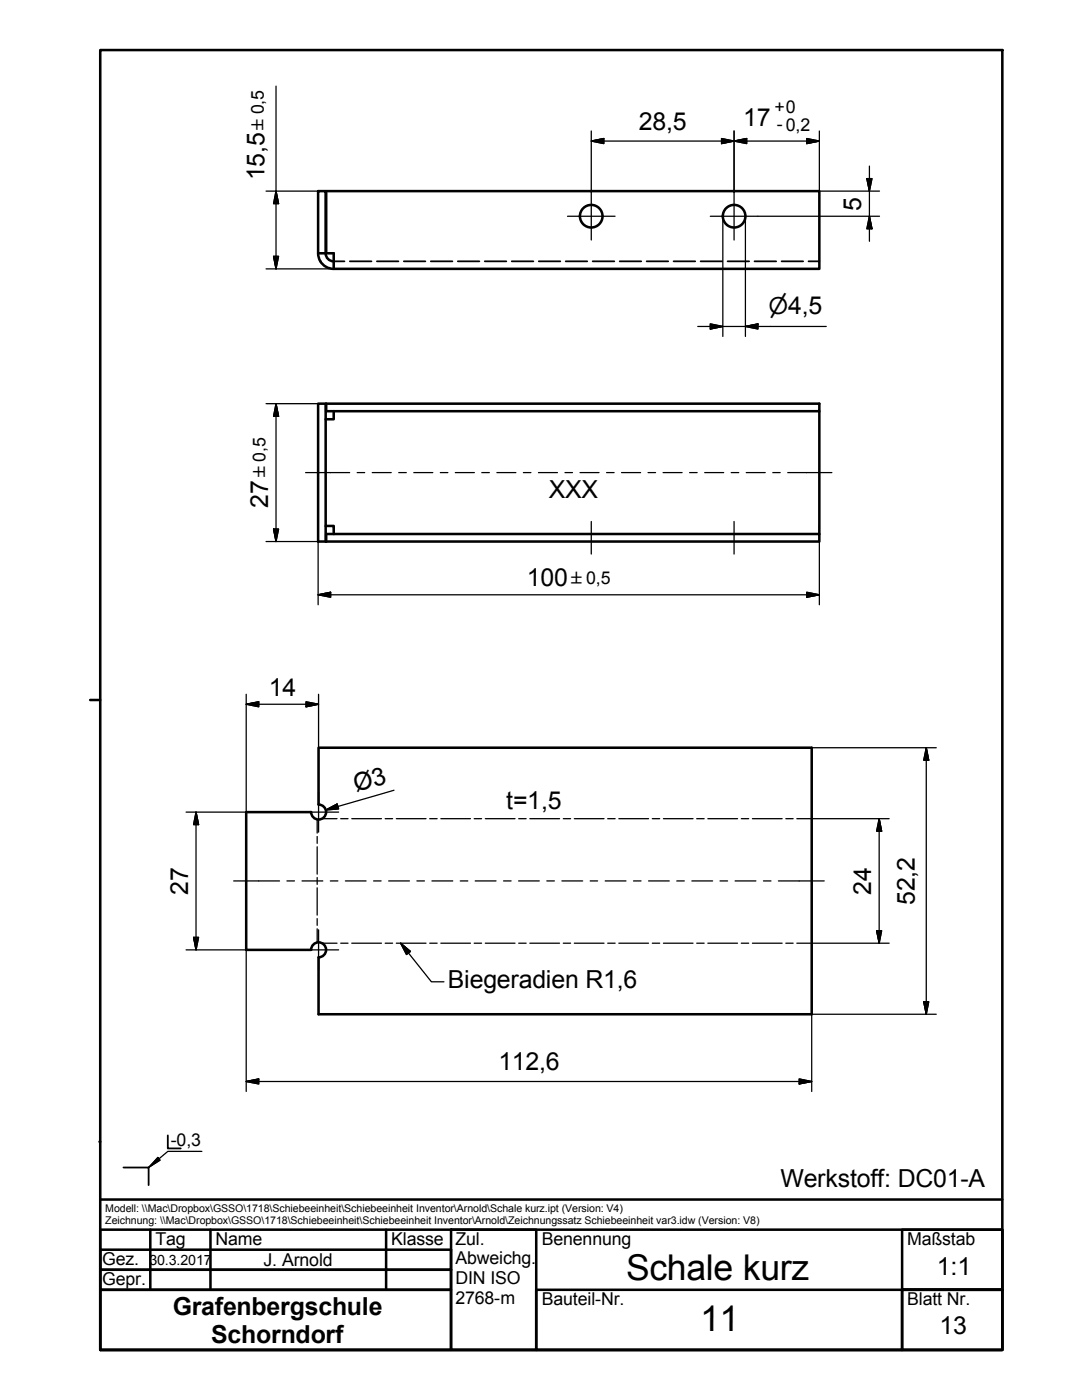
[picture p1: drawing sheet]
<svg xmlns="http://www.w3.org/2000/svg" width="216mm" height="279mm" viewBox="0 0 216 279" stroke-linecap="round" stroke-linejoin="round" font-family="sans-serif">
<!-- layer: Sichtbare Kanten(DIN) -->
<g fill="none" stroke="#000" stroke-width=".51">
<path d="M63.5 38.1h1.5v12.4h-1.5zM65.1 38.1h98.4v15.6h-96.9v-3.2h-1.5zM63.5 50.6a3.1 3.1 0 0 0 3.1 3.1M65 50.6a1.6 1.6 0 0 0 1.6 1.6M63.5 80.6h1.5v27.5h-1.5zM65.1 80.6h98.4v1.5h-98.4zM66.6 82.1v1.6h-1.6M163.5 82.1v24.5M65 105h1.6v1.6M65.1 106.6h98.4v1.5h-98.4zM49.1 162.1h13a1.49 1.49 0 0 0 1.5 1.5 1.49 1.49 0 0 0 1.5-1.5 1.49 1.49 0 0 0-1.5-1.5v-11.4h98.4v53.2h-98.4v-11.3a1.49 1.49 0 0 0 1.5-1.5 1.49 1.49 0 0 0-1.5-1.5 1.49 1.49 0 0 0-1.5 1.5h-13z"/>
<circle cx="118" cy="43.1" r="2.25"/>
<circle cx="146.5" cy="43.1" r="2.25"/>
</g>
<!-- layer: Verdeckte Kanten(DIN) -->
<g fill="none" stroke="#000" stroke-width=".36">
<path d="M66.6 52.2h2.1M69.8 52.2h4.3M75.2 52.2h4.3M80.6 52.2h4.3M86 52.2h4.3M91.4 52.2h4.3M96.7 52.2h4.3M102.1 52.2h4.3M107.5 52.2h4.3M112.9 52.2h4.3M118.3 52.2h4.3M123.7 52.2h4.3"/>
<path d="M129 52.2h4.3M134.4 52.2h4.3M139.8 52.2h4.3M145.2 52.2h4.3M150.6 52.2h4.3M156 52.2h4.3M161.3 52.2h2.2"/>
</g>
<!-- layer: Blechbiegung - Mittellinien(DIN) -->
<g fill="none" stroke="#000" stroke-width=".25">
<path d="M63.3 163.5v2.8M63.3 166.9v1.4M63.3 169v5.5M63.3 175.1v1.4M63.3 177.2v5.4M64.3 163.4h2.9M68 163.4h1.4M70.2 163.4h5.9M76.9 163.4h1.4M79.1 163.4h5.9M85.7 163.4h1.5M88 163.4h5.9"/>
<path d="M94.6 163.4h1.5M96.8 163.4h6M103.5 163.4h1.5M105.7 163.4h6M112.4 163.4h1.5M114.6 163.4h5.9M121.3 163.4h1.4M123.5 163.4h5.9M130.2 163.4h1.4M132.4 163.4h5.9M139 163.4h1.5M141.2 163.4h6"/>
<path d="M147.9 163.4h1.5M150.1 163.4h6M156.8 163.4h1.5M159 163.4h3M63.3 183.3v1.4M63.3 185.4v2.7M64.3 188.2h2.9M68 188.2h1.4M70.2 188.2h5.9M76.9 188.2h1.4M79.1 188.2h5.9M85.7 188.2h1.5"/>
<path d="M88 188.2h5.9M94.6 188.2h1.5M96.8 188.2h6M103.5 188.2h1.5M105.7 188.2h6M112.4 188.2h1.5M114.6 188.2h5.9M121.3 188.2h1.4M123.5 188.2h5.9M130.2 188.2h1.4M132.4 188.2h5.9M139 188.2h1.5"/>
<path d="M141.2 188.2h6M147.9 188.2h1.5M150.1 188.2h6M156.8 188.2h1.5M159 188.2h3"/>
</g>
<!-- layer: Schraffur -->
<path d="M31.5 231l.4 .5-2.2 1.5z" fill="#000" stroke="#000" stroke-width=".2"/>
<!-- layer: Skizziergeometrie(DIN) -->
<g fill="none" stroke="#000" stroke-width=".51">
<path d="M20 10h180v259.4h-180zM18 139.7h2M19.9 227.9h.1M20 239.4h180M20 249.4h70v4h-70zM20 253.4h70v4h-70zM20 257.4h70v12h-70zM20 245.4h180v24h-180zM30 245.4v12M42 245.4v12M77 245.4v12M90 245.4h17v24h-17z"/>
<path d="M107 257.4h73v12h-73zM180 245.4h20v24h-20v-12h20h-20z"/>
</g>
<g fill="none" stroke="#000" stroke-width=".25">
<path d="M55.1 17.2v36.5M53.1 38.1h12M55.1 38.1l.5 2.5h-1zM118 28.2l2.5-.6v1.1zM118 28.2h45.5M118 26.1v12.3M144 27.6l2.5 .6-2.5 .5zM146.5 28.2l2.5-.6v1.1zM146.5 26.1v12.3M161 27.6l2.5 .6-2.5 .5zM163.5 26.1v12h12M173 35.6h1l-.5 2.5z"/>
<path d="M173.5 33.1v15.1M53.1 53.7h13.5M54.6 51.2h1l-.5 2.5zM144.2 43.2v23.9M148.7 43.2v23.9M151.2 43.2h24.3M173.5 43.2l.5 2.5h-1zM139.2 65.2h25.7M141.7 64.6l2.5 .6-2.5 .5zM148.7 65.2l2.5-.6v1.1zM53.1 80.6h10.4M55.1 80.6v27.5"/>
<path d="M55.1 80.6l.5 2.5h-1zM53.1 108.1h10.4v12.6M54.6 105.6h1l-.5 2.5zM63.5 118.7l2.5-.5v1zM63.5 118.7h100M161 118.2l2.5 .5-2.5 .5zM163.5 105v15.7M49.1 138.6v23.5h-12M63.6 138.6v10.6M49.1 140.5l2.5-.4v1zM49.1 140.5h14.5M61.1 140.1l2.5 .4-2.5 .6z"/>
<path d="M78.6 157.7l-13.6 3.9M162 149.2h24.8M184.8 149.2v53.2M184.8 149.2l.5 2.5h-1zM39.1 162.1v27.5M39.1 162.1l.5 2.5h-1zM65 161.6l2.3-1.1 .3 .9zM162 163.4h15.4M175.4 163.4v24.8M175.4 163.4l.5 2.5h-1zM37.1 189.6h12v28.2M38.6 187.1h1l-.5 2.5z"/>
<path d="M162 188.2h15.4M174.9 185.7h1l-.5 2.5zM184.3 199.9h1l-.5 2.5zM49.1 215.8l2.5-.5v1zM49.1 215.8h112.9M159.5 215.3l2.5 .5-2.5 .5zM186.8 202.4h-24.8v15.4"/>
</g>
<g fill="#000" stroke="#000" stroke-width=".25">
<path d="M118 28.2l2.5-.6zM118 28.2l2.5-.6v1.1zM144 28.7l2.5-.5zM144 27.6l2.5 .6-2.5 .5zM146.5 28.2l2.5-.6zM146.5 28.2l2.5-.6v1.1zM161 28.7l2.5-.5zM161 27.6l2.5 .6-2.5 .5zM173 35.6l.5 2.5zM173 35.6h1l-.5 2.5zM54.6 51.2l.5 2.5zM54.6 51.2h1l-.5 2.5z"/>
<path d="M55.1 38.1l.5 2.5zM55.1 38.1l.5 2.5h-1zM173.5 43.2l.5 2.5zM173.5 43.2l.5 2.5h-1zM141.7 65.7l2.5-.5zM141.7 64.6l2.5 .6-2.5 .5zM148.7 65.2l2.5-.6zM148.7 65.2l2.5-.6v1.1zM55.1 80.6l.5 2.5zM55.1 80.6l.5 2.5h-1zM54.6 105.6l.5 2.5zM54.6 105.6h1l-.5 2.5z"/>
<path d="M63.5 118.7l2.5-.5zM63.5 118.7l2.5-.5v1zM161 119.2l2.5-.5zM161 118.2l2.5 .5-2.5 .5zM49.1 140.5l2.5-.4zM49.1 140.5l2.5-.4v1zM61.1 141.1l2.5-.6zM61.1 140.1l2.5 .4-2.5 .6zM184.8 149.2l.5 2.5zM184.8 149.2l.5 2.5h-1zM39.1 162.1l.5 2.5zM39.1 162.1l.5 2.5h-1z"/>
<path d="M65 161.6l2.3-1.1zM65 161.6l2.3-1.1 .3 .9zM175.4 163.4l.5 2.5zM175.4 163.4l.5 2.5h-1zM38.6 187.1l.5 2.5zM38.6 187.1h1l-.5 2.5zM174.9 185.7l.5 2.5zM174.9 185.7h1l-.5 2.5zM184.3 199.9l.5 2.5zM184.3 199.9h1l-.5 2.5zM49.1 215.8l2.5-.5zM49.1 215.8l2.5-.5v1z"/>
<path d="M159.5 216.3l2.5-.5zM159.5 215.3l2.5 .5-2.5 .5z"/>
</g>
<!-- layer: Mittellinie(DIN) -->
<g fill="none" stroke="#000" stroke-width=".25">
<path d="M61 94.3h8.8M71.3 94.3h1.5M74.3 94.3h3.8M79.6 94.3h1.5M82.6 94.3h3.8M87.9 94.3h1.5M90.8 94.3h3.9M96.1 94.3h1.5M99.1 94.3h3.8M104.4 94.3h1.5M107.4 94.3h3.8M112.7 94.3h1.5"/>
<path d="M115.7 94.3h3.8M121 94.3h1.5M124 94.3h3.8M129.3 94.3h1.5M132.3 94.3h3.8M137.6 94.3h1.5M140.6 94.3h3.8M145.9 94.3h1.5M148.9 94.3h3.8M154.2 94.3h1.5M157.2 94.3h8.8M118 104.1v6.5"/>
<path d="M146.5 104.1v6.5M46.6 175.8h9.2M57.3 175.8h1.5M60.3 175.8h4.1M65.9 175.8h1.5M68.9 175.8h4.1M74.5 175.8h1.6M77.6 175.8h4.1M83.2 175.8h1.5M86.2 175.8h4.1M91.8 175.8h1.5M94.8 175.8h4.2"/>
<path d="M100.5 175.8h1.5M103.5 175.8h4.1M109.1 175.8h1.5M112.1 175.8h4.2M117.8 175.8h1.5M120.8 175.8h4.1M126.4 175.8h1.5M129.4 175.8h4.1M135 175.8h1.5M138 175.8h4.2M143.7 175.8h1.5M146.7 175.8h4.1"/>
<path d="M152.3 175.8h1.5M155.3 175.8h9.2"/>
</g>
<!-- layer: Symbole(DIN) -->
<path d="M79.9 188.2l6.2 7.7h2.5M79.9 188.2l2 1.7-.8 .6z" fill="none" stroke="#000" stroke-width=".25"/>
<path d="M79.9 188.2l2 1.7zM79.9 188.2l2 1.7-.8 .6z" fill="#000" stroke="#000" stroke-width=".25"/>
<!-- layer: Mittelpunktmarkierung(DIN) -->
<path d="M118 38.4v9.5M146.5 38.4v9.5M113.2 43.2h9.5M141.7 43.2h9.5M63.6 158.1v8M59.6 162.1h8M59.6 189.6h8M63.6 185.6v8" fill="none" stroke="#000" stroke-width=".25"/>
<!-- layer: Skizziergeometrie(DIN) -->
<path d="M24.6 233h5.1v3.5M33.5 226.6v2.6h2.6" fill="none" stroke="#000" stroke-width=".36"/>
<path d="M31.5 231l.4 .5-2.2 1.5zM40.3 229.8h-6.8l-3.8 3.2" fill="none" stroke="#000" stroke-width=".25"/>
<g font-size="7.1">
<text x="124.9" y="255.5">Schale kurz</text>
<text x="139.7" y="265.7">11</text>
</g>
<g font-size="5">
<text x="127.5" y="25.9">28,5</text>
<text x="148.3" y="25.1">17</text>
<text x="52.8" y="36" transform="rotate(-90 52.8 36)">15,5</text>
<text x="171.8" y="42" transform="rotate(-90 171.8 42)">5</text>
<text x="53.5" y="101.3" transform="rotate(-90 53.5 101.3)">27</text>
<text x="109.5" y="99.5">XXX</text>
<text x="105.2" y="117">100</text>
<text x="53.6" y="139">14</text>
<text x="71.1" y="158.1" transform="rotate(-16 71.1 158.1)">Ø3</text>
<text x="101" y="161.5">t=1,5</text>
<text x="37.5" y="178.5" transform="rotate(-90 37.5 178.5)">27</text>
<text x="173.8" y="178.5" transform="rotate(-90 173.8 178.5)">24</text>
<text x="182.5" y="180.6" transform="rotate(-90 182.5 180.6)">52,2</text>
<text x="89.4" y="197.2">Biegeradien R1,6</text>
<text x="99.4" y="213.5">112,6</text>
<text x="155.8" y="237">Werkstoff: DC01-A</text>
<text x="187" y="254.5">1:1</text>
<text x="34.5" y="262.4">Grafenbergschule</text>
<text x="42.1" y="267.9">Schorndorf</text>
<text x="187.5" y="266.2">13</text>
</g>
<text font-size="4.6" x="153.4" y="62.7">⌀4,5</text>
<g font-size="3.5">
<text x="154.6" y="22.6">+0</text>
<text x="155" y="26">- 0,2</text>
<text x="34.1" y="228.7">-0,3</text>
<text x="31" y="248.4">Tag</text>
<text x="43" y="248.4">Name</text>
<text x="78.1" y="248.4">Klasse Zul.</text>
<text x="108.1" y="248.4">Benennung</text>
<text x="181" y="248.4">Maßstab</text>
<text x="20.4" y="256.4">Gepr.</text>
<text x="20.4" y="252.4">Gez.</text>
<text x="52.6" y="252.6">J. Arnold</text>
<text x="90.9" y="256.3">DIN ISO</text>
<text x="90.9" y="252.3">Abweichg.</text>
<text x="90.9" y="260.2">2768-m</text>
<text x="108.1" y="260.4">Bauteil-Nr.</text>
<text x="181" y="260.4">Blatt Nr.</text>
</g>
<g font-size="3.3">
<text x="52.6" y="25.9" transform="rotate(-90 52.6 25.9)">±0,5</text>
<text x="53" y="95.2" transform="rotate(-90 53 95.2)">±0,5</text>
<text x="113.9" y="116.5">±0,5</text>
</g>
<text font-size="2.8" x="29.8" y="252.4">30.3.2017</text>
<g font-size="2.1">
<text x="21" y="241.9">Modell: \\Mac\Dropbox\GSSO\1718\Schiebeeinheit\Schiebeeinheit Inventor\Arnold\Schale kurz.ipt (Version: V4)</text>
<text x="21" y="244.3">Zeichnung: \\Mac\Dropbox\GSSO\1718\Schiebeeinheit\Schiebeeinheit Inventor\Arnold\Zeichnungssatz Schiebeeinheit var3.idw (Version: V8)</text>
</g>
</svg>
